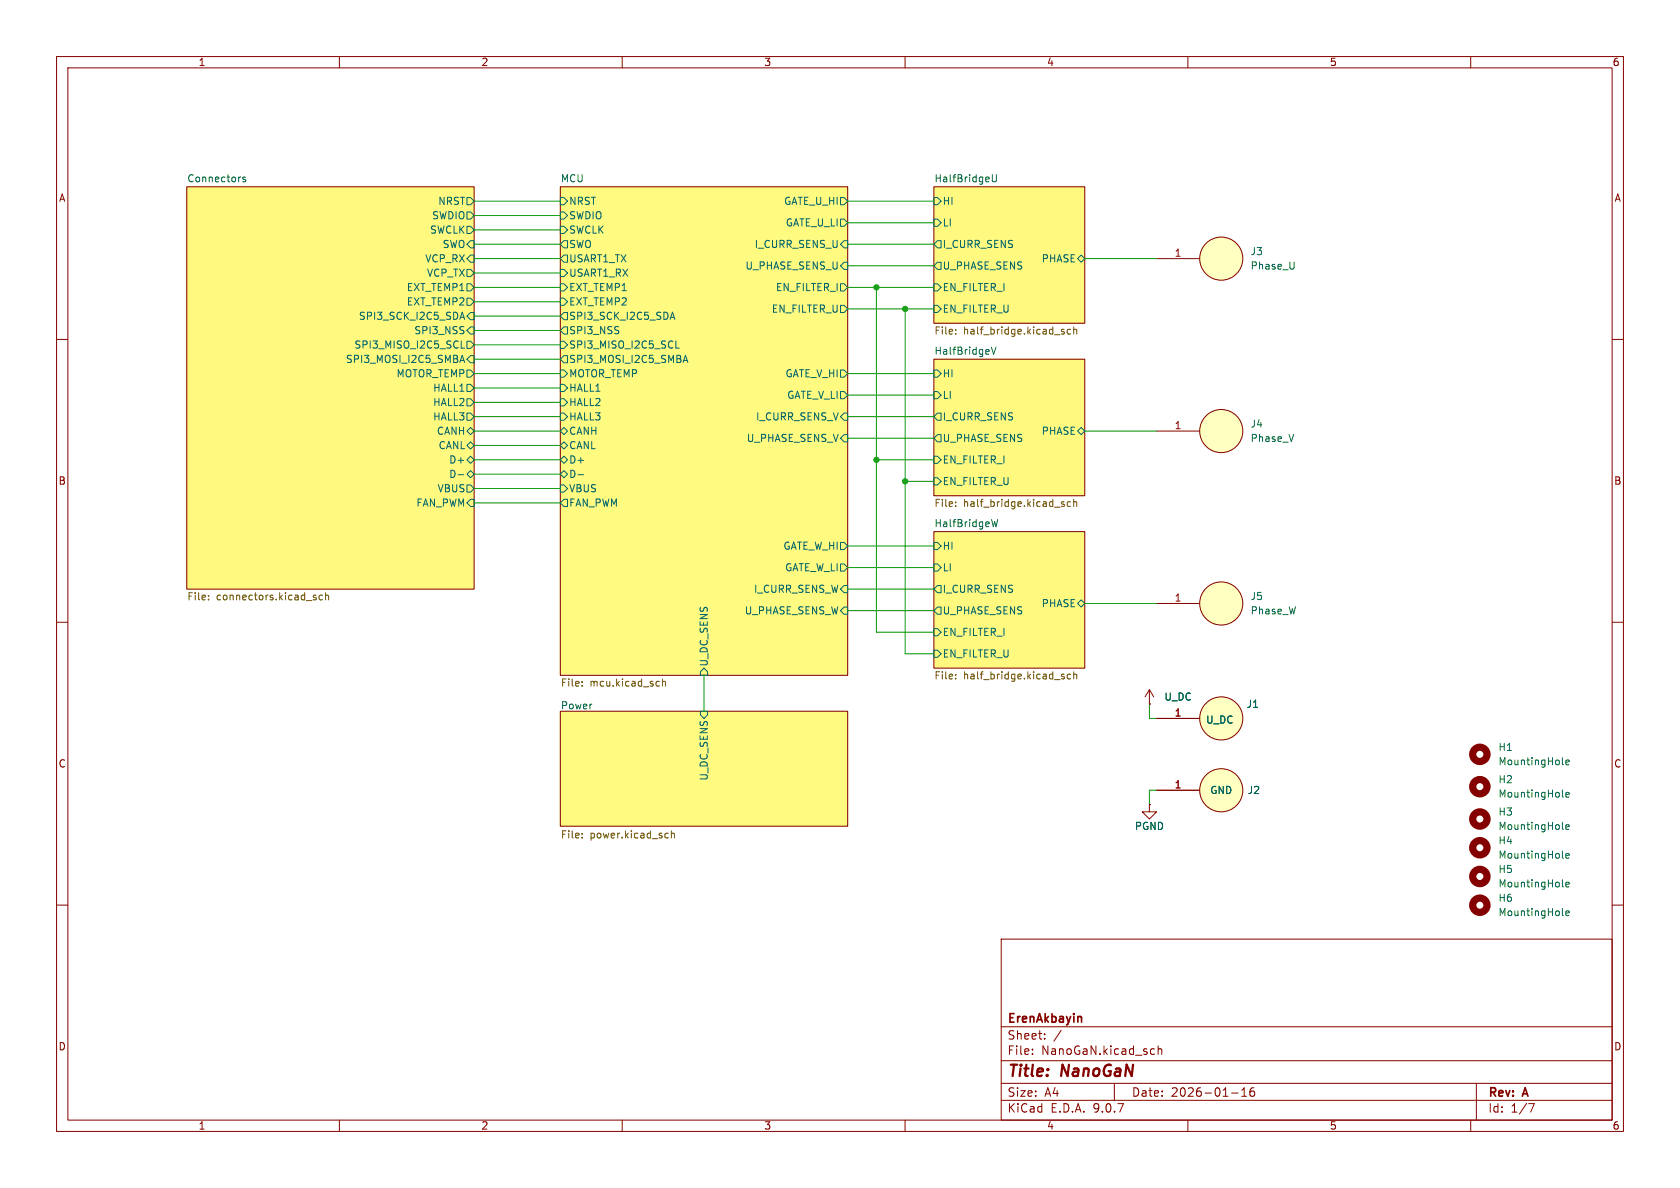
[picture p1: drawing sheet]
(kicad_sch
 (version 20250114)
 (generator "eeschema")
 (generator_version "9.0")
 (paper "A4")
 (title_block
  (title "NanoGaN")
  (date "2026-01-16")
  (rev "A")
  (company "ErenAkbayin"))
 (lib_symbols
  (symbol "Connector_Generic:Power_Welding_PAD" (exclude_from_sim no) (in_bom yes) (on_board yes)
   (property "Reference" "J" (at 0 0 0) (effects (font (size 1.27 1.27))))
   (property "Value" "" (at 0 0 0) (effects (font (size 1.27 1.27))))
   (property "Footprint" "" (at 0 0 0) (effects (font (size 1.27 1.27)) (hide yes)))
   (property "Datasheet" "" (at 0 0 0) (effects (font (size 1.27 1.27)) (hide yes)))
   (property "Description" "" (at 0 0 0) (effects (font (size 1.27 1.27)) (hide yes)))
   (symbol "Power_Welding_PAD_1_1"
    (circle (center 0 0) (radius 3.81) (stroke (width 0) (type solid)) (fill (type background)))
    (pin unspecified line (at -11.43 0 0) (length 7.62) (name "" (effects (font (size 1.27 1.27)))) (number "1" (effects (font (size 1.27 1.27))))))
   (embedded_fonts no))
  (symbol "Mechanical:MountingHole"
   (pin_names
    (offset 1.016)) (exclude_from_sim no) (in_bom yes) (on_board yes)
   (property "Reference" "H" (at 0 5.08 0) (effects (font (size 1.27 1.27))))
   (property "Value" "MountingHole" (at 0 3.175 0) (effects (font (size 1.27 1.27))))
   (property "Footprint" "" (at 0 0 0) (effects (font (size 1.27 1.27)) (hide yes)))
   (property "Datasheet" "~" (at 0 0 0) (effects (font (size 1.27 1.27)) (hide yes)))
   (property "Description" "Mounting Hole without connection" (at 0 0 0) (effects (font (size 1.27 1.27)) (hide yes)))
   (symbol "MountingHole_0_1"
    (circle (center 0 0) (radius 1.27) (stroke (width 1.27) (type default)) (fill (type none))))
   (embedded_fonts no))
  (symbol "power:GND"
   (power)
   (pin_numbers (hide yes))
   (pin_names
    (offset 0) (hide yes)) (exclude_from_sim no) (in_bom yes) (on_board yes)
   (property "Reference" "#PWR" (at 0 -6.35 0) (effects (font (size 1.27 1.27)) (hide yes)))
   (property "Value" "GND" (at 0 -3.81 0) (effects (font (size 1.27 1.27))))
   (property "Footprint" "" (at 0 0 0) (effects (font (size 1.27 1.27)) (hide yes)))
   (property "Datasheet" "" (at 0 0 0) (effects (font (size 1.27 1.27)) (hide yes)))
   (property "Description" "Power symbol creates a global label with name \"GND\" , ground" (at 0 0 0) (effects (font (size 1.27 1.27)) (hide yes)))
   (symbol "GND_0_1"
    (polyline (pts (xy 0 0) (xy 0 -1.27) (xy 1.27 -1.27) (xy 0 -2.54) (xy -1.27 -1.27) (xy 0 -1.27)) (stroke (width 0) (type default)) (fill (type none))))
   (symbol "GND_1_1"
    (pin power_in line (at 0 0 270) (length 0) (name "~" (effects (font (size 1.27 1.27)))) (number "1" (effects (font (size 1.27 1.27))))))
   (embedded_fonts no))
  (symbol "power:VDC"
   (power)
   (pin_numbers (hide yes))
   (pin_names
    (offset 0) (hide yes)) (exclude_from_sim no) (in_bom yes) (on_board yes)
   (property "Reference" "#PWR" (at 0 -3.81 0) (effects (font (size 1.27 1.27)) (hide yes)))
   (property "Value" "VDC" (at 0 3.556 0) (effects (font (size 1.27 1.27))))
   (property "Footprint" "" (at 0 0 0) (effects (font (size 1.27 1.27)) (hide yes)))
   (property "Datasheet" "" (at 0 0 0) (effects (font (size 1.27 1.27)) (hide yes)))
   (property "Description" "Power symbol creates a global label with name \"VDC\"" (at 0 0 0) (effects (font (size 1.27 1.27)) (hide yes)))
   (symbol "VDC_0_1"
    (polyline (pts (xy -0.762 1.27) (xy 0 2.54)) (stroke (width 0) (type default)) (fill (type none)))
    (polyline (pts (xy 0 2.54) (xy 0.762 1.27)) (stroke (width 0) (type default)) (fill (type none)))
    (polyline (pts (xy 0 0) (xy 0 2.54)) (stroke (width 0) (type default)) (fill (type none))))
   (symbol "VDC_1_1"
    (pin power_in line (at 0 0 90) (length 0) (name "~" (effects (font (size 1.27 1.27)))) (number "1" (effects (font (size 1.27 1.27))))))
   (embedded_fonts no)))
 (junction
  (at 160.02 54.61)
  (diameter 0)
  (color 0 0 0 0))
 (junction
  (at 154.94 50.8)
  (diameter 0)
  (color 0 0 0 0))
 (junction
  (at 154.94 81.28)
  (diameter 0)
  (color 0 0 0 0))
 (junction
  (at 160.02 85.09)
  (diameter 0)
  (color 0 0 0 0))
 (wire
  (pts (xy 83.82 63.5) (xy 99.06 63.5))
  (stroke (width 0) (type default)))
 (wire
  (pts (xy 83.82 55.88) (xy 99.06 55.88))
  (stroke (width 0) (type default)))
 (wire
  (pts (xy 149.86 54.61) (xy 160.02 54.61))
  (stroke (width 0) (type default)))
 (wire
  (pts (xy 149.86 46.99) (xy 165.1 46.99))
  (stroke (width 0) (type default)))
 (wire
  (pts (xy 83.82 58.42) (xy 99.06 58.42))
  (stroke (width 0) (type default)))
 (wire
  (pts (xy 83.82 83.82) (xy 99.06 83.82))
  (stroke (width 0) (type default)))
 (wire
  (pts (xy 154.94 50.8) (xy 154.94 81.28))
  (stroke (width 0) (type default)))
 (wire
  (pts (xy 83.82 60.96) (xy 99.06 60.96))
  (stroke (width 0) (type default)))
 (wire
  (pts (xy 83.82 78.74) (xy 99.06 78.74))
  (stroke (width 0) (type default)))
 (wire
  (pts (xy 149.86 73.66) (xy 165.1 73.66))
  (stroke (width 0) (type default)))
 (wire
  (pts (xy 191.77 45.72) (xy 204.47 45.72))
  (stroke (width 0) (type default)))
 (wire
  (pts (xy 83.82 88.9) (xy 99.06 88.9))
  (stroke (width 0) (type default)))
 (wire
  (pts (xy 149.86 39.37) (xy 165.1 39.37))
  (stroke (width 0) (type default)))
 (wire
  (pts (xy 191.77 76.2) (xy 204.47 76.2))
  (stroke (width 0) (type default)))
 (wire
  (pts (xy 83.82 38.1) (xy 99.06 38.1))
  (stroke (width 0) (type default)))
 (wire
  (pts (xy 165.1 111.76) (xy 154.94 111.76))
  (stroke (width 0) (type default)))
 (wire
  (pts (xy 83.82 53.34) (xy 99.06 53.34))
  (stroke (width 0) (type default)))
 (wire
  (pts (xy 160.02 115.57) (xy 160.02 85.09))
  (stroke (width 0) (type default)))
 (wire
  (pts (xy 83.82 45.72) (xy 99.06 45.72))
  (stroke (width 0) (type default)))
 (wire
  (pts (xy 149.86 77.47) (xy 165.1 77.47))
  (stroke (width 0) (type default)))
 (wire
  (pts (xy 149.86 100.33) (xy 165.1 100.33))
  (stroke (width 0) (type default)))
 (wire
  (pts (xy 165.1 85.09) (xy 160.02 85.09))
  (stroke (width 0) (type default)))
 (wire
  (pts (xy 83.82 76.2) (xy 99.06 76.2))
  (stroke (width 0) (type default)))
 (wire
  (pts (xy 165.1 115.57) (xy 160.02 115.57))
  (stroke (width 0) (type default)))
 (wire
  (pts (xy 154.94 81.28) (xy 165.1 81.28))
  (stroke (width 0) (type default)))
 (wire
  (pts (xy 160.02 54.61) (xy 165.1 54.61))
  (stroke (width 0) (type default)))
 (wire
  (pts (xy 83.82 66.04) (xy 99.06 66.04))
  (stroke (width 0) (type default)))
 (wire
  (pts (xy 149.86 35.56) (xy 165.1 35.56))
  (stroke (width 0) (type default)))
 (wire
  (pts (xy 83.82 86.36) (xy 99.06 86.36))
  (stroke (width 0) (type default)))
 (wire
  (pts (xy 154.94 50.8) (xy 165.1 50.8))
  (stroke (width 0) (type default)))
 (wire
  (pts (xy 149.86 104.14) (xy 165.1 104.14))
  (stroke (width 0) (type default)))
 (wire
  (pts (xy 124.46 119.38) (xy 124.46 125.73))
  (stroke (width 0) (type default)))
 (wire
  (pts (xy 149.86 107.95) (xy 165.1 107.95))
  (stroke (width 0) (type default)))
 (wire
  (pts (xy 83.82 81.28) (xy 99.06 81.28))
  (stroke (width 0) (type default)))
 (wire
  (pts (xy 191.77 106.68) (xy 204.47 106.68))
  (stroke (width 0) (type default)))
 (wire
  (pts (xy 203.2 124.46) (xy 203.2 127))
  (stroke (width 0) (type default)))
 (wire
  (pts (xy 83.82 40.64) (xy 99.06 40.64))
  (stroke (width 0) (type default)))
 (wire
  (pts (xy 149.86 66.04) (xy 165.1 66.04))
  (stroke (width 0) (type default)))
 (wire
  (pts (xy 149.86 69.85) (xy 165.1 69.85))
  (stroke (width 0) (type default)))
 (wire
  (pts (xy 83.82 71.12) (xy 99.06 71.12))
  (stroke (width 0) (type default)))
 (wire
  (pts (xy 203.2 139.7) (xy 204.47 139.7))
  (stroke (width 0) (type default)))
 (wire
  (pts (xy 149.86 50.8) (xy 154.94 50.8))
  (stroke (width 0) (type default)))
 (wire
  (pts (xy 83.82 73.66) (xy 99.06 73.66))
  (stroke (width 0) (type default)))
 (wire
  (pts (xy 149.86 96.52) (xy 165.1 96.52))
  (stroke (width 0) (type default)))
 (wire
  (pts (xy 203.2 127) (xy 204.47 127))
  (stroke (width 0) (type default)))
 (wire
  (pts (xy 83.82 68.58) (xy 99.06 68.58))
  (stroke (width 0) (type default)))
 (wire
  (pts (xy 83.82 35.56) (xy 99.06 35.56))
  (stroke (width 0) (type default)))
 (wire
  (pts (xy 83.82 48.26) (xy 99.06 48.26))
  (stroke (width 0) (type default)))
 (wire
  (pts (xy 203.2 139.7) (xy 203.2 142.24))
  (stroke (width 0) (type default)))
 (wire
  (pts (xy 83.82 43.18) (xy 99.06 43.18))
  (stroke (width 0) (type default)))
 (wire
  (pts (xy 149.86 43.18) (xy 165.1 43.18))
  (stroke (width 0) (type default)))
 (wire
  (pts (xy 83.82 50.8) (xy 99.06 50.8))
  (stroke (width 0) (type default)))
 (wire
  (pts (xy 154.94 81.28) (xy 154.94 111.76))
  (stroke (width 0) (type default)))
 (wire
  (pts (xy 160.02 85.09) (xy 160.02 54.61))
  (stroke (width 0) (type default)))
 (symbol
  (lib_id "Connector_Generic:Power_Welding_PAD")
  (at 215.9 106.68 0)
  (unit 1)
  (exclude_from_sim no)
  (in_bom yes)
  (on_board yes)
  (dnp no)
  (fields_autoplaced yes)
  (property "Reference" "J5" (at 220.98 105.4099 0) (effects (font (size 1.27 1.27)) (justify left)))
  (property "Value" "Phase_W" (at 220.98 107.9499 0) (effects (font (size 1.27 1.27)) (justify left)))
  (property "Footprint" "TerminalBlock_Wuerth:Wuerth_REDCUBE-THR_WP-THRBU_74650073_THR" (at 215.9 106.68 0) (effects (font (size 1.27 1.27)) (hide yes)))
  (property "Datasheet" "" (at 215.9 106.68 0) (effects (font (size 1.27 1.27)) (hide yes)))
  (property "Description" "" (at 215.9 106.68 0) (effects (font (size 1.27 1.27))))
  (pin "1"))
 (symbol
  (lib_id "Mechanical:MountingHole")
  (at 261.62 160.02 0)
  (unit 1)
  (exclude_from_sim no)
  (in_bom yes)
  (on_board yes)
  (dnp no)
  (fields_autoplaced yes)
  (property "Reference" "H6" (at 264.795 158.75 0) (effects (font (size 1.27 1.27)) (justify left)))
  (property "Value" "MountingHole" (at 264.795 161.29 0) (effects (font (size 1.27 1.27)) (justify left)))
  (property "Footprint" "MountingHole:MountingHole_3.2mm_M3" (at 261.62 160.02 0) (effects (font (size 1.27 1.27)) (hide yes)))
  (property "Datasheet" "~" (at 261.62 160.02 0) (effects (font (size 1.27 1.27)) (hide yes)))
  (property "Description" "" (at 261.62 160.02 0) (effects (font (size 1.27 1.27)))))
 (symbol
  (lib_id "power:GND")
  (at 203.2 142.24 0)
  (unit 1)
  (exclude_from_sim no)
  (in_bom yes)
  (on_board yes)
  (dnp no)
  (property "Reference" "#PWR068" (at 203.2 148.59 0) (effects (font (size 1.27 1.27)) (hide yes)))
  (property "Value" "PGND" (at 203.2 146.05 0) (effects (font (size 1.27 1.27))))
  (property "Footprint" "" (at 203.2 142.24 0) (effects (font (size 1.27 1.27)) (hide yes)))
  (property "Datasheet" "" (at 203.2 142.24 0) (effects (font (size 1.27 1.27)) (hide yes)))
  (property "Description" "" (at 203.2 142.24 0) (effects (font (size 1.27 1.27))))
  (pin "1"))
 (symbol
  (lib_id "power:VDC")
  (at 203.2 124.46 0)
  (unit 1)
  (exclude_from_sim no)
  (in_bom yes)
  (on_board yes)
  (dnp no)
  (fields_autoplaced yes)
  (property "Reference" "#PWR067" (at 203.2 127 0) (effects (font (size 1.27 1.27)) (hide yes)))
  (property "Value" "U_DC" (at 205.74 123.1899 0) (effects (font (size 1.27 1.27)) (justify left)))
  (property "Footprint" "" (at 203.2 124.46 0) (effects (font (size 1.27 1.27)) (hide yes)))
  (property "Datasheet" "" (at 203.2 124.46 0) (effects (font (size 1.27 1.27)) (hide yes)))
  (property "Description" "" (at 203.2 124.46 0) (effects (font (size 1.27 1.27))))
  (pin "1"))
 (symbol
  (lib_id "Connector_Generic:Power_Welding_PAD")
  (at 215.9 76.2 0)
  (unit 1)
  (exclude_from_sim no)
  (in_bom yes)
  (on_board yes)
  (dnp no)
  (fields_autoplaced yes)
  (property "Reference" "J4" (at 220.98 74.9299 0) (effects (font (size 1.27 1.27)) (justify left)))
  (property "Value" "Phase_V" (at 220.98 77.4699 0) (effects (font (size 1.27 1.27)) (justify left)))
  (property "Footprint" "TerminalBlock_Wuerth:Wuerth_REDCUBE-THR_WP-THRBU_74650073_THR" (at 215.9 76.2 0) (effects (font (size 1.27 1.27)) (hide yes)))
  (property "Datasheet" "" (at 215.9 76.2 0) (effects (font (size 1.27 1.27)) (hide yes)))
  (property "Description" "" (at 215.9 76.2 0) (effects (font (size 1.27 1.27))))
  (pin "1"))
 (symbol
  (lib_id "Connector_Generic:Power_Welding_PAD")
  (at 215.9 127 0)
  (unit 1)
  (exclude_from_sim no)
  (in_bom yes)
  (on_board yes)
  (dnp no)
  (property "Reference" "J1" (at 221.488 124.46 0) (effects (font (size 1.27 1.27))))
  (property "Value" "U_DC" (at 215.646 127.254 0) (effects (font (size 1.27 1.27))))
  (property "Footprint" "TerminalBlock_Wuerth:Wuerth_REDCUBE-THR_WP-THRBU_74650073_THR" (at 215.9 127 0) (effects (font (size 1.27 1.27)) (hide yes)))
  (property "Datasheet" "" (at 215.9 127 0) (effects (font (size 1.27 1.27)) (hide yes)))
  (property "Description" "" (at 215.9 127 0) (effects (font (size 1.27 1.27))))
  (property "Field5" "" (at 215.9 127 0) (effects (font (size 1.27 1.27)) (hide yes)))
  (pin "1"))
 (symbol
  (lib_id "Mechanical:MountingHole")
  (at 261.62 149.86 0)
  (unit 1)
  (exclude_from_sim no)
  (in_bom yes)
  (on_board yes)
  (dnp no)
  (fields_autoplaced yes)
  (property "Reference" "H4" (at 264.795 148.59 0) (effects (font (size 1.27 1.27)) (justify left)))
  (property "Value" "MountingHole" (at 264.795 151.13 0) (effects (font (size 1.27 1.27)) (justify left)))
  (property "Footprint" "MountingHole:MountingHole_3.2mm_M3" (at 261.62 149.86 0) (effects (font (size 1.27 1.27)) (hide yes)))
  (property "Datasheet" "~" (at 261.62 149.86 0) (effects (font (size 1.27 1.27)) (hide yes)))
  (property "Description" "" (at 261.62 149.86 0) (effects (font (size 1.27 1.27)))))
 (symbol
  (lib_id "Mechanical:MountingHole")
  (at 261.62 154.94 0)
  (unit 1)
  (exclude_from_sim no)
  (in_bom yes)
  (on_board yes)
  (dnp no)
  (fields_autoplaced yes)
  (property "Reference" "H5" (at 264.795 153.67 0) (effects (font (size 1.27 1.27)) (justify left)))
  (property "Value" "MountingHole" (at 264.795 156.21 0) (effects (font (size 1.27 1.27)) (justify left)))
  (property "Footprint" "MountingHole:MountingHole_3.2mm_M3" (at 261.62 154.94 0) (effects (font (size 1.27 1.27)) (hide yes)))
  (property "Datasheet" "~" (at 261.62 154.94 0) (effects (font (size 1.27 1.27)) (hide yes)))
  (property "Description" "" (at 261.62 154.94 0) (effects (font (size 1.27 1.27)))))
 (symbol
  (lib_id "Connector_Generic:Power_Welding_PAD")
  (at 215.9 139.7 0)
  (unit 1)
  (exclude_from_sim no)
  (in_bom yes)
  (on_board yes)
  (dnp no)
  (property "Reference" "J2" (at 220.472 139.7 0) (effects (font (size 1.27 1.27)) (justify left)))
  (property "Value" "GND" (at 215.9 139.7 0) (effects (font (size 1.27 1.27))))
  (property "Footprint" "TerminalBlock_Wuerth:Wuerth_REDCUBE-THR_WP-THRBU_74650073_THR" (at 215.9 139.7 0) (effects (font (size 1.27 1.27)) (hide yes)))
  (property "Datasheet" "" (at 215.9 139.7 0) (effects (font (size 1.27 1.27)) (hide yes)))
  (property "Description" "" (at 215.9 139.7 0) (effects (font (size 1.27 1.27))))
  (pin "1"))
 (symbol
  (lib_id "Mechanical:MountingHole")
  (at 261.62 133.35 0)
  (unit 1)
  (exclude_from_sim no)
  (in_bom yes)
  (on_board yes)
  (dnp no)
  (fields_autoplaced yes)
  (property "Reference" "H1" (at 264.795 132.08 0) (effects (font (size 1.27 1.27)) (justify left)))
  (property "Value" "MountingHole" (at 264.795 134.62 0) (effects (font (size 1.27 1.27)) (justify left)))
  (property "Footprint" "MountingHole:MountingHole_3.2mm_M3" (at 261.62 133.35 0) (effects (font (size 1.27 1.27)) (hide yes)))
  (property "Datasheet" "~" (at 261.62 133.35 0) (effects (font (size 1.27 1.27)) (hide yes)))
  (property "Description" "" (at 261.62 133.35 0) (effects (font (size 1.27 1.27)))))
 (symbol
  (lib_id "Connector_Generic:Power_Welding_PAD")
  (at 215.9 45.72 0)
  (unit 1)
  (exclude_from_sim no)
  (in_bom yes)
  (on_board yes)
  (dnp no)
  (fields_autoplaced yes)
  (property "Reference" "J3" (at 220.98 44.4499 0) (effects (font (size 1.27 1.27)) (justify left)))
  (property "Value" "Phase_U" (at 220.98 46.9899 0) (effects (font (size 1.27 1.27)) (justify left)))
  (property "Footprint" "TerminalBlock_Wuerth:Wuerth_REDCUBE-THR_WP-THRBU_74650073_THR" (at 215.9 45.72 0) (effects (font (size 1.27 1.27)) (hide yes)))
  (property "Datasheet" "" (at 215.9 45.72 0) (effects (font (size 1.27 1.27)) (hide yes)))
  (property "Description" "" (at 215.9 45.72 0) (effects (font (size 1.27 1.27))))
  (pin "1"))
 (symbol
  (lib_id "Mechanical:MountingHole")
  (at 261.62 139.065 0)
  (unit 1)
  (exclude_from_sim no)
  (in_bom yes)
  (on_board yes)
  (dnp no)
  (fields_autoplaced yes)
  (property "Reference" "H2" (at 264.795 137.795 0) (effects (font (size 1.27 1.27)) (justify left)))
  (property "Value" "MountingHole" (at 264.795 140.335 0) (effects (font (size 1.27 1.27)) (justify left)))
  (property "Footprint" "MountingHole:MountingHole_3.2mm_M3" (at 261.62 139.065 0) (effects (font (size 1.27 1.27)) (hide yes)))
  (property "Datasheet" "~" (at 261.62 139.065 0) (effects (font (size 1.27 1.27)) (hide yes)))
  (property "Description" "" (at 261.62 139.065 0) (effects (font (size 1.27 1.27)))))
 (symbol
  (lib_id "Mechanical:MountingHole")
  (at 261.62 144.78 0)
  (unit 1)
  (exclude_from_sim no)
  (in_bom yes)
  (on_board yes)
  (dnp no)
  (fields_autoplaced yes)
  (property "Reference" "H3" (at 264.795 143.51 0) (effects (font (size 1.27 1.27)) (justify left)))
  (property "Value" "MountingHole" (at 264.795 146.05 0) (effects (font (size 1.27 1.27)) (justify left)))
  (property "Footprint" "MountingHole:MountingHole_3.2mm_M3" (at 261.62 144.78 0) (effects (font (size 1.27 1.27)) (hide yes)))
  (property "Datasheet" "~" (at 261.62 144.78 0) (effects (font (size 1.27 1.27)) (hide yes)))
  (property "Description" "" (at 261.62 144.78 0) (effects (font (size 1.27 1.27)))))
 (sheet
  (at 99.06 125.73)
  (size 50.8 20.32)
  (exclude_from_sim no)
  (in_bom yes)
  (on_board yes)
  (dnp no)
  (stroke (width 0.1524) (type solid))
  (fill (color 255 245 0 0.5000))
  (property "Sheetname" "Power" (at 99.06 125.476 0) (effects (font (size 1.27 1.27)) (justify left bottom)))
  (property "Sheetfile" "power.kicad_sch" (at 99.06 146.812 0) (effects (font (size 1.27 1.27)) (justify left top)))
  (property "Field2" "" (at 99.06 125.73 0) (effects (font (size 1.27 1.27))))
  (pin "U_DC_SENS" input (at 124.46 125.73 90) (effects (font (size 1.27 1.27)) (justify right))))
 (sheet
  (at 165.1 63.5)
  (size 26.67 24.13)
  (exclude_from_sim no)
  (in_bom yes)
  (on_board yes)
  (dnp no)
  (fields_autoplaced yes)
  (stroke (width 0.1524) (type solid))
  (fill (color 255 245 0 0.5020))
  (property "Sheetname" "HalfBridgeV" (at 165.1 62.7884 0) (effects (font (size 1.27 1.27)) (justify left bottom)))
  (property "Sheetfile" "half_bridge.kicad_sch" (at 165.1 88.2146 0) (effects (font (size 1.27 1.27)) (justify left top)))
  (pin "I_CURR_SENS" output (at 165.1 73.66 180) (effects (font (size 1.27 1.27)) (justify left)))
  (pin "HI" input (at 165.1 66.04 180) (effects (font (size 1.27 1.27)) (justify left)))
  (pin "LI" input (at 165.1 69.85 180) (effects (font (size 1.27 1.27)) (justify left)))
  (pin "PHASE" bidirectional (at 191.77 76.2 0) (effects (font (size 1.27 1.27)) (justify right)))
  (pin "U_PHASE_SENS" output (at 165.1 77.47 180) (effects (font (size 1.27 1.27)) (justify left)))
  (pin "EN_FILTER_U" input (at 165.1 85.09 180) (effects (font (size 1.27 1.27)) (justify left)))
  (pin "EN_FILTER_I" input (at 165.1 81.28 180) (effects (font (size 1.27 1.27)) (justify left))))
 (sheet
  (at 165.1 33.02)
  (size 26.67 24.13)
  (exclude_from_sim no)
  (in_bom yes)
  (on_board yes)
  (dnp no)
  (fields_autoplaced yes)
  (stroke (width 0.1524) (type solid))
  (fill (color 255 245 0 0.5020))
  (property "Sheetname" "HalfBridgeU" (at 165.1 32.3084 0) (effects (font (size 1.27 1.27)) (justify left bottom)))
  (property "Sheetfile" "half_bridge.kicad_sch" (at 165.1 57.7346 0) (effects (font (size 1.27 1.27)) (justify left top)))
  (pin "I_CURR_SENS" output (at 165.1 43.18 180) (effects (font (size 1.27 1.27)) (justify left)))
  (pin "HI" input (at 165.1 35.56 180) (effects (font (size 1.27 1.27)) (justify left)))
  (pin "LI" input (at 165.1 39.37 180) (effects (font (size 1.27 1.27)) (justify left)))
  (pin "PHASE" bidirectional (at 191.77 45.72 0) (effects (font (size 1.27 1.27)) (justify right)))
  (pin "U_PHASE_SENS" output (at 165.1 46.99 180) (effects (font (size 1.27 1.27)) (justify left)))
  (pin "EN_FILTER_U" input (at 165.1 54.61 180) (effects (font (size 1.27 1.27)) (justify left)))
  (pin "EN_FILTER_I" input (at 165.1 50.8 180) (effects (font (size 1.27 1.27)) (justify left))))
 (sheet
  (at 33.02 33.02)
  (size 50.8 71.12)
  (exclude_from_sim no)
  (in_bom yes)
  (on_board yes)
  (dnp no)
  (fields_autoplaced yes)
  (stroke (width 0.1524) (type solid))
  (fill (color 255 245 0 0.5020))
  (property "Sheetname" "Connectors" (at 33.02 32.3084 0) (effects (font (size 1.27 1.27)) (justify left bottom)))
  (property "Sheetfile" "connectors.kicad_sch" (at 33.02 104.7246 0) (effects (font (size 1.27 1.27)) (justify left top)))
  (pin "VCP_TX" output (at 83.82 48.26 0) (effects (font (size 1.27 1.27)) (justify right)))
  (pin "NRST" output (at 83.82 35.56 0) (effects (font (size 1.27 1.27)) (justify right)))
  (pin "VCP_RX" input (at 83.82 45.72 0) (effects (font (size 1.27 1.27)) (justify right)))
  (pin "SWCLK" output (at 83.82 40.64 0) (effects (font (size 1.27 1.27)) (justify right)))
  (pin "SWDIO" output (at 83.82 38.1 0) (effects (font (size 1.27 1.27)) (justify right)))
  (pin "SWO" input (at 83.82 43.18 0) (effects (font (size 1.27 1.27)) (justify right)))
  (pin "SPI3_MISO_I2C5_SCL" output (at 83.82 60.96 0) (effects (font (size 1.27 1.27)) (justify right)))
  (pin "SPI3_MOSI_I2C5_SMBA" input (at 83.82 63.5 0) (effects (font (size 1.27 1.27)) (justify right)))
  (pin "SPI3_NSS" input (at 83.82 58.42 0) (effects (font (size 1.27 1.27)) (justify right)))
  (pin "SPI3_SCK_I2C5_SDA" input (at 83.82 55.88 0) (effects (font (size 1.27 1.27)) (justify right)))
  (pin "HALL1" output (at 83.82 68.58 0) (effects (font (size 1.27 1.27)) (justify right)))
  (pin "MOTOR_TEMP" output (at 83.82 66.04 0) (effects (font (size 1.27 1.27)) (justify right)))
  (pin "HALL3" output (at 83.82 73.66 0) (effects (font (size 1.27 1.27)) (justify right)))
  (pin "HALL2" output (at 83.82 71.12 0) (effects (font (size 1.27 1.27)) (justify right)))
  (pin "CANH" bidirectional (at 83.82 76.2 0) (effects (font (size 1.27 1.27)) (justify right)))
  (pin "CANL" bidirectional (at 83.82 78.74 0) (effects (font (size 1.27 1.27)) (justify right)))
  (pin "D-" bidirectional (at 83.82 83.82 0) (effects (font (size 1.27 1.27)) (justify right)))
  (pin "D+" bidirectional (at 83.82 81.28 0) (effects (font (size 1.27 1.27)) (justify right)))
  (pin "VBUS" output (at 83.82 86.36 0) (effects (font (size 1.27 1.27)) (justify right)))
  (pin "EXT_TEMP1" output (at 83.82 50.8 0) (effects (font (size 1.27 1.27)) (justify right)))
  (pin "EXT_TEMP2" output (at 83.82 53.34 0) (effects (font (size 1.27 1.27)) (justify right)))
  (pin "FAN_PWM" input (at 83.82 88.9 0) (effects (font (size 1.27 1.27)) (justify right))))
 (sheet
  (at 99.06 33.02)
  (size 50.8 86.36)
  (exclude_from_sim no)
  (in_bom yes)
  (on_board yes)
  (dnp no)
  (fields_autoplaced yes)
  (stroke (width 0.1524) (type solid))
  (fill (color 255 245 0 0.5000))
  (property "Sheetname" "MCU" (at 99.06 32.3084 0) (effects (font (size 1.27 1.27)) (justify left bottom)))
  (property "Sheetfile" "mcu.kicad_sch" (at 99.06 119.9646 0) (effects (font (size 1.27 1.27)) (justify left top)))
  (pin "SWDIO" input (at 99.06 38.1 180) (effects (font (size 1.27 1.27)) (justify left)))
  (pin "SWCLK" input (at 99.06 40.64 180) (effects (font (size 1.27 1.27)) (justify left)))
  (pin "NRST" input (at 99.06 35.56 180) (effects (font (size 1.27 1.27)) (justify left)))
  (pin "USART1_TX" output (at 99.06 45.72 180) (effects (font (size 1.27 1.27)) (justify left)))
  (pin "USART1_RX" input (at 99.06 48.26 180) (effects (font (size 1.27 1.27)) (justify left)))
  (pin "SWO" output (at 99.06 43.18 180) (effects (font (size 1.27 1.27)) (justify left)))
  (pin "GATE_V_LI" output (at 149.86 69.85 0) (effects (font (size 1.27 1.27)) (justify right)))
  (pin "GATE_V_HI" output (at 149.86 66.04 0) (effects (font (size 1.27 1.27)) (justify right)))
  (pin "GATE_W_LI" output (at 149.86 100.33 0) (effects (font (size 1.27 1.27)) (justify right)))
  (pin "GATE_U_LI" output (at 149.86 39.37 0) (effects (font (size 1.27 1.27)) (justify right)))
  (pin "GATE_W_HI" output (at 149.86 96.52 0) (effects (font (size 1.27 1.27)) (justify right)))
  (pin "GATE_U_HI" output (at 149.86 35.56 0) (effects (font (size 1.27 1.27)) (justify right)))
  (pin "EXT_TEMP2" input (at 99.06 53.34 180) (effects (font (size 1.27 1.27)) (justify left)))
  (pin "U_DC_SENS" input (at 124.46 119.38 270) (effects (font (size 1.27 1.27)) (justify left)))
  (pin "EXT_TEMP1" input (at 99.06 50.8 180) (effects (font (size 1.27 1.27)) (justify left)))
  (pin "U_PHASE_SENS_V" input (at 149.86 77.47 0) (effects (font (size 1.27 1.27)) (justify right)))
  (pin "I_CURR_SENS_U" input (at 149.86 43.18 0) (effects (font (size 1.27 1.27)) (justify right)))
  (pin "U_PHASE_SENS_W" input (at 149.86 107.95 0) (effects (font (size 1.27 1.27)) (justify right)))
  (pin "I_CURR_SENS_V" input (at 149.86 73.66 0) (effects (font (size 1.27 1.27)) (justify right)))
  (pin "EN_FILTER_I" output (at 149.86 50.8 0) (effects (font (size 1.27 1.27)) (justify right)))
  (pin "I_CURR_SENS_W" input (at 149.86 104.14 0) (effects (font (size 1.27 1.27)) (justify right)))
  (pin "U_PHASE_SENS_U" input (at 149.86 46.99 0) (effects (font (size 1.27 1.27)) (justify right)))
  (pin "SPI3_MISO_I2C5_SCL" input (at 99.06 60.96 180) (effects (font (size 1.27 1.27)) (justify left)))
  (pin "SPI3_MOSI_I2C5_SMBA" output (at 99.06 63.5 180) (effects (font (size 1.27 1.27)) (justify left)))
  (pin "SPI3_SCK_I2C5_SDA" output (at 99.06 55.88 180) (effects (font (size 1.27 1.27)) (justify left)))
  (pin "SPI3_NSS" output (at 99.06 58.42 180) (effects (font (size 1.27 1.27)) (justify left)))
  (pin "MOTOR_TEMP" input (at 99.06 66.04 180) (effects (font (size 1.27 1.27)) (justify left)))
  (pin "HALL2" input (at 99.06 71.12 180) (effects (font (size 1.27 1.27)) (justify left)))
  (pin "HALL3" input (at 99.06 73.66 180) (effects (font (size 1.27 1.27)) (justify left)))
  (pin "HALL1" input (at 99.06 68.58 180) (effects (font (size 1.27 1.27)) (justify left)))
  (pin "CANH" bidirectional (at 99.06 76.2 180) (effects (font (size 1.27 1.27)) (justify left)))
  (pin "CANL" bidirectional (at 99.06 78.74 180) (effects (font (size 1.27 1.27)) (justify left)))
  (pin "VBUS" input (at 99.06 86.36 180) (effects (font (size 1.27 1.27)) (justify left)))
  (pin "D-" bidirectional (at 99.06 83.82 180) (effects (font (size 1.27 1.27)) (justify left)))
  (pin "D+" bidirectional (at 99.06 81.28 180) (effects (font (size 1.27 1.27)) (justify left)))
  (pin "EN_FILTER_U" output (at 149.86 54.61 0) (effects (font (size 1.27 1.27)) (justify right)))
  (pin "FAN_PWM" output (at 99.06 88.9 180) (effects (font (size 1.27 1.27)) (justify left))))
 (sheet
  (at 165.1 93.98)
  (size 26.67 24.13)
  (exclude_from_sim no)
  (in_bom yes)
  (on_board yes)
  (dnp no)
  (fields_autoplaced yes)
  (stroke (width 0.1524) (type solid))
  (fill (color 255 245 0 0.5020))
  (property "Sheetname" "HalfBridgeW" (at 165.1 93.2684 0) (effects (font (size 1.27 1.27)) (justify left bottom)))
  (property "Sheetfile" "half_bridge.kicad_sch" (at 165.1 118.6946 0) (effects (font (size 1.27 1.27)) (justify left top)))
  (pin "I_CURR_SENS" output (at 165.1 104.14 180) (effects (font (size 1.27 1.27)) (justify left)))
  (pin "HI" input (at 165.1 96.52 180) (effects (font (size 1.27 1.27)) (justify left)))
  (pin "LI" input (at 165.1 100.33 180) (effects (font (size 1.27 1.27)) (justify left)))
  (pin "PHASE" bidirectional (at 191.77 106.68 0) (effects (font (size 1.27 1.27)) (justify right)))
  (pin "U_PHASE_SENS" output (at 165.1 107.95 180) (effects (font (size 1.27 1.27)) (justify left)))
  (pin "EN_FILTER_U" input (at 165.1 115.57 180) (effects (font (size 1.27 1.27)) (justify left)))
  (pin "EN_FILTER_I" input (at 165.1 111.76 180) (effects (font (size 1.27 1.27)) (justify left))))
 (sheet_instances
  (path ""
   (page "1")))
 (embedded_fonts no))
